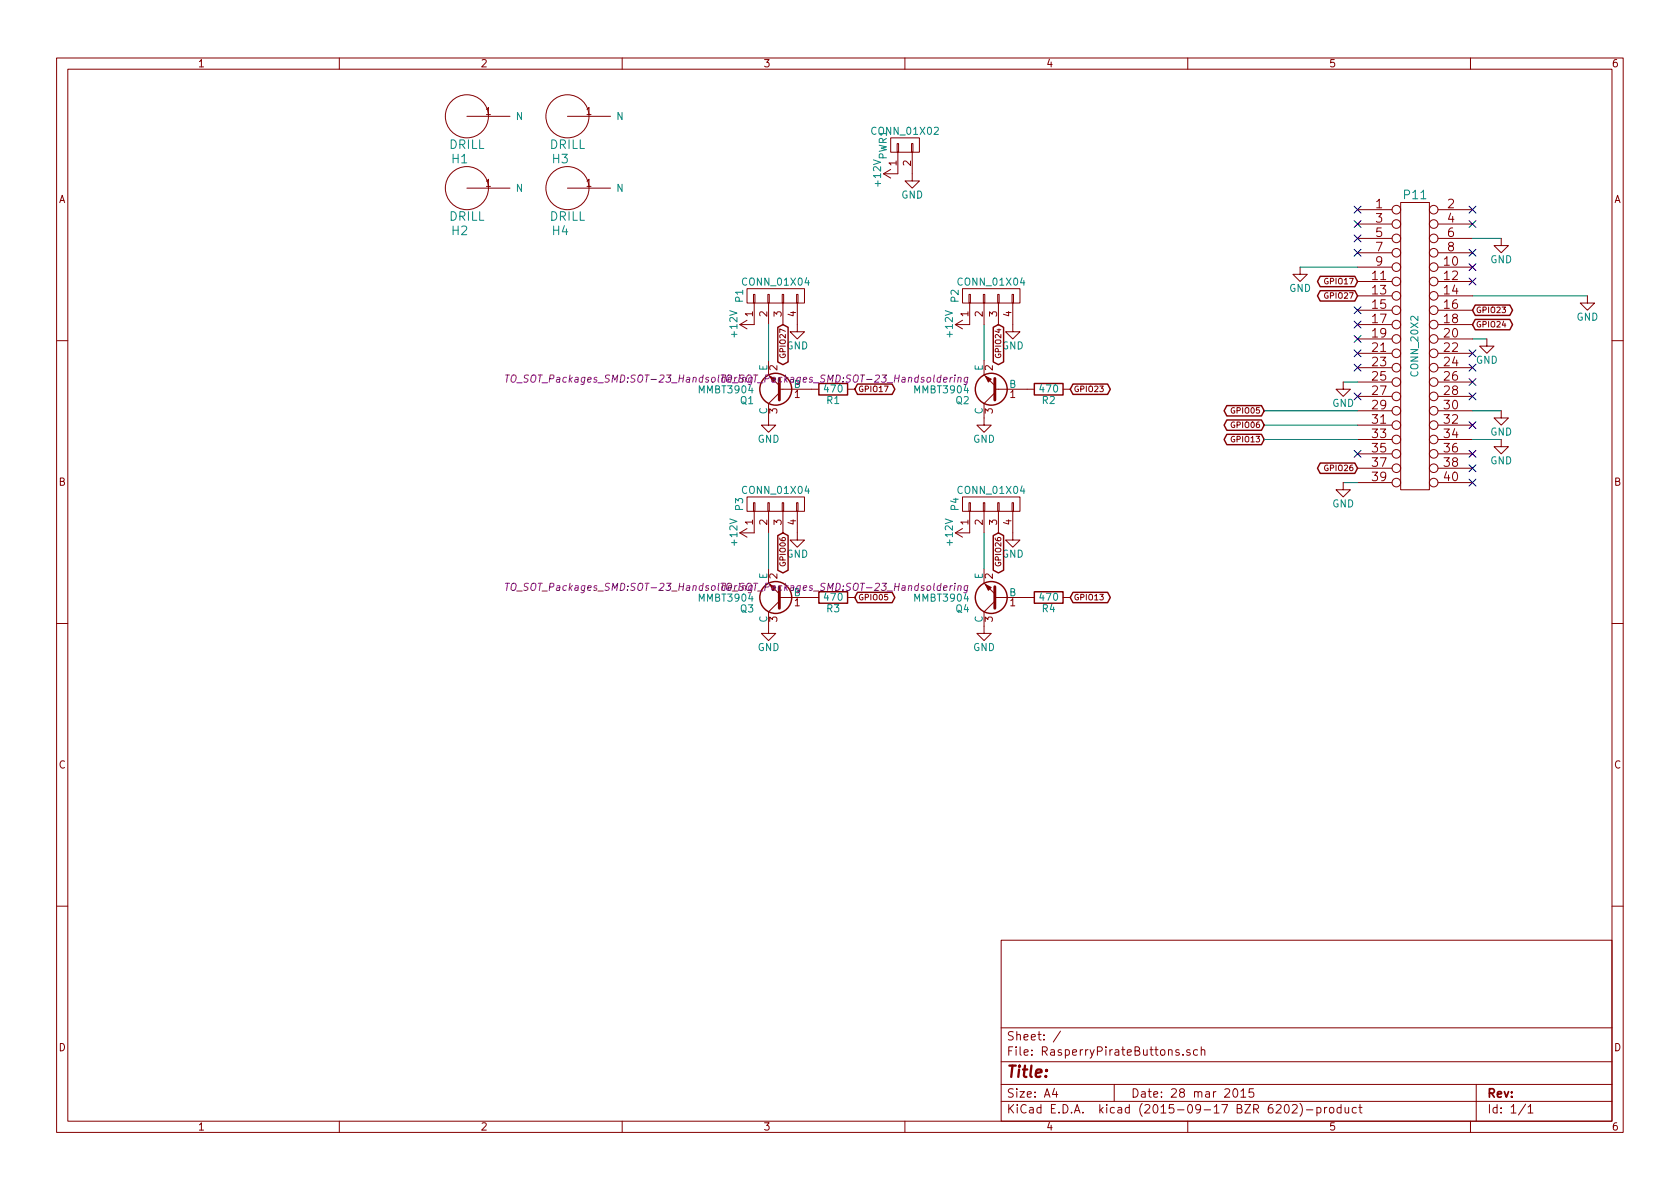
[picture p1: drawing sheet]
EESchema Schematic File Version 2
LIBS:hat-design-rescue
LIBS:74xgxx
LIBS:74xx
LIBS:ac-dc
LIBS:actel
LIBS:adc-dac
LIBS:Altera
LIBS:analog_devices
LIBS:analog_switches
LIBS:atmel
LIBS:audio
LIBS:brooktre
LIBS:cmos_ieee
LIBS:cmos4000
LIBS:conn
LIBS:contrib
LIBS:cypress
LIBS:dc-dc
LIBS:device
LIBS:digital-audio
LIBS:diode
LIBS:display
LIBS:dsp
LIBS:elec-unifil
LIBS:ESD_Protection
LIBS:ftdi
LIBS:gennum
LIBS:graphic
LIBS:hc11
LIBS:intel
LIBS:interface
LIBS:ir
LIBS:Lattice
LIBS:linear
LIBS:logo
LIBS:maxim
LIBS:memory
LIBS:microchip_dspic33dsc
LIBS:microchip_pic10mcu
LIBS:microchip_pic12mcu
LIBS:microchip_pic16mcu
LIBS:microchip_pic18mcu
LIBS:microchip_pic32mcu
LIBS:microchip
LIBS:microcontrollers
LIBS:motor_drivers
LIBS:motorola
LIBS:msp430
LIBS:nordicsemi
LIBS:nxp_armmcu
LIBS:onsemi
LIBS:opto
LIBS:Oscillators
LIBS:philips
LIBS:Power_Management
LIBS:power
LIBS:powerint
LIBS:pspice
LIBS:references
LIBS:regul
LIBS:relays
LIBS:rfcom
LIBS:sensors
LIBS:silabs
LIBS:siliconi
LIBS:stm8
LIBS:stm32
LIBS:supertex
LIBS:switches
LIBS:texas
LIBS:transf
LIBS:transistors
LIBS:ttl_ieee
LIBS:valves
LIBS:video
LIBS:Xicor
LIBS:xilinx
LIBS:Zilog
LIBS:hat-design-cache
EELAYER 25 0
EELAYER END
$Descr A4 11693 8268
encoding utf-8
Sheet 1 1
Title ""
Date "28 mar 2015"
Rev ""
Comp ""
Comment1 ""
Comment2 ""
Comment3 ""
Comment4 ""
$EndDescr
Wire Wire Line
	10250 2050 11050 2050
Wire Wire Line
	10250 2350 10350 2350
$Comp
L CONN_20X2 P11
U 1 1
P 9850 2400
F 0 "P11" H 9850 3450 60  0000 C CNN
F 1 "CONN_20X2" V 9850 2400 50  0000 C CNN
F 2 "Socket_Strips:Socket_Strip_Straight_2x20" H 9850 2400 60  0001 C CNN
F 3 "" H 9850 2400 60  0000 C CNN
	1    9850 2400
	1    0    0    -1  
$EndComp
Wire Wire Line
	9450 2650 9350 2650
Wire Wire Line
	9350 3350 9450 3350
Wire Wire Line
	10450 3050 10250 3050
Wire Wire Line
	10450 2850 10250 2850
$Comp
L DRILL H1
U 1 1
P 3250 800
F 0 "H1" H 3200 500 60  0000 C CNN
F 1 "DRILL" H 3250 600 60  0000 C CNN
F 2 "Mounting_Holes:MountingHole_2-7mm" H 3250 800 60  0001 C CNN
F 3 "" H 3250 800 60  0000 C CNN
	1    3250 800 
	1    0    0    -1  
$EndComp
$Comp
L DRILL H2
U 1 1
P 3250 1300
F 0 "H2" H 3200 1000 60  0000 C CNN
F 1 "DRILL" H 3250 1100 60  0000 C CNN
F 2 "Mounting_Holes:MountingHole_2-7mm" H 3250 1300 60  0001 C CNN
F 3 "" H 3250 1300 60  0000 C CNN
	1    3250 1300
	1    0    0    -1  
$EndComp
$Comp
L DRILL H3
U 1 1
P 3950 800
F 0 "H3" H 3900 500 60  0000 C CNN
F 1 "DRILL" H 3950 600 60  0000 C CNN
F 2 "Mounting_Holes:MountingHole_2-7mm" H 3950 800 60  0001 C CNN
F 3 "" H 3950 800 60  0000 C CNN
	1    3950 800 
	1    0    0    -1  
$EndComp
$Comp
L DRILL H4
U 1 1
P 3950 1300
F 0 "H4" H 3900 1000 60  0000 C CNN
F 1 "DRILL" H 3950 1100 60  0000 C CNN
F 2 "Mounting_Holes:MountingHole_2-7mm" H 3950 1300 60  0001 C CNN
F 3 "" H 3950 1300 60  0000 C CNN
	1    3950 1300
	1    0    0    -1  
$EndComp
Wire Wire Line
	10250 1650 10450 1650
$Comp
L GND #PWR01
U 1 1
P 10450 1650
F 0 "#PWR01" H 10450 1400 50  0001 C CNN
F 1 "GND" H 10450 1500 50  0000 C CNN
F 2 "" H 10450 1650 60  0000 C CNN
F 3 "" H 10450 1650 60  0000 C CNN
	1    10450 1650
	1    0    0    -1  
$EndComp
$Comp
L GND #PWR02
U 1 1
P 9050 1850
F 0 "#PWR02" H 9050 1600 50  0001 C CNN
F 1 "GND" H 9050 1700 50  0000 C CNN
F 2 "" H 9050 1850 60  0000 C CNN
F 3 "" H 9050 1850 60  0000 C CNN
	1    9050 1850
	1    0    0    -1  
$EndComp
$Comp
L GND #PWR03
U 1 1
P 10350 2350
F 0 "#PWR03" H 10350 2100 50  0001 C CNN
F 1 "GND" H 10350 2200 50  0000 C CNN
F 2 "" H 10350 2350 60  0000 C CNN
F 3 "" H 10350 2350 60  0000 C CNN
	1    10350 2350
	1    0    0    -1  
$EndComp
$Comp
L GND #PWR04
U 1 1
P 9350 2650
F 0 "#PWR04" H 9350 2400 50  0001 C CNN
F 1 "GND" H 9350 2500 50  0000 C CNN
F 2 "" H 9350 2650 60  0000 C CNN
F 3 "" H 9350 2650 60  0000 C CNN
	1    9350 2650
	1    0    0    -1  
$EndComp
$Comp
L GND #PWR05
U 1 1
P 9350 3350
F 0 "#PWR05" H 9350 3100 50  0001 C CNN
F 1 "GND" H 9350 3200 50  0000 C CNN
F 2 "" H 9350 3350 60  0000 C CNN
F 3 "" H 9350 3350 60  0000 C CNN
	1    9350 3350
	1    0    0    -1  
$EndComp
$Comp
L GND #PWR06
U 1 1
P 10450 2850
F 0 "#PWR06" H 10450 2600 50  0001 C CNN
F 1 "GND" H 10450 2700 50  0000 C CNN
F 2 "" H 10450 2850 60  0000 C CNN
F 3 "" H 10450 2850 60  0000 C CNN
	1    10450 2850
	1    0    0    -1  
$EndComp
$Comp
L GND #PWR07
U 1 1
P 10450 3050
F 0 "#PWR07" H 10450 2800 50  0001 C CNN
F 1 "GND" H 10450 2900 50  0000 C CNN
F 2 "" H 10450 3050 60  0000 C CNN
F 3 "" H 10450 3050 60  0000 C CNN
	1    10450 3050
	1    0    0    -1  
$EndComp
$Comp
L GND #PWR08
U 1 1
P 11050 2050
F 0 "#PWR08" H 11050 1800 50  0001 C CNN
F 1 "GND" H 11050 1900 50  0000 C CNN
F 2 "" H 11050 2050 60  0000 C CNN
F 3 "" H 11050 2050 60  0000 C CNN
	1    11050 2050
	1    0    0    -1  
$EndComp
Text GLabel 8800 2850 0    39   BiDi ~ 0
GPIO05
Text GLabel 8800 2950 0    39   BiDi ~ 0
GPIO06
Text GLabel 8800 3050 0    39   BiDi ~ 0
GPIO13
Wire Wire Line
	8800 2850 9450 2850
Wire Wire Line
	8800 2950 9450 2950
Wire Wire Line
	8800 3050 9450 3050
Wire Wire Line
	9050 1850 9450 1850
NoConn ~ 9450 2750
NoConn ~ 9450 2550
NoConn ~ 9450 2450
NoConn ~ 9450 2350
NoConn ~ 9450 2150
NoConn ~ 9450 1750
NoConn ~ 9450 1650
NoConn ~ 9450 1550
NoConn ~ 10250 1450
NoConn ~ 10250 1550
NoConn ~ 10250 1750
NoConn ~ 10250 1850
NoConn ~ 10250 1950
NoConn ~ 10250 2450
NoConn ~ 10250 2550
NoConn ~ 10250 2650
NoConn ~ 10250 2750
$Comp
L R R1
U 1 1
P 5800 2700
F 0 "R1" V 5880 2700 50  0000 C CNN
F 1 "470" V 5800 2700 50  0000 C CNN
F 2 "Resistors_SMD:R_0603_HandSoldering" V 5730 2700 30  0001 C CNN
F 3 "" H 5800 2700 30  0000 C CNN
	1    5800 2700
	0    1    1    0   
$EndComp
$Comp
L MMBT3904 Q1
U 1 1
P 5450 2700
F 0 "Q1" H 5650 2775 50  0000 L CNN
F 1 "MMBT3904" H 5650 2700 50  0000 L CNN
F 2 "TO_SOT_Packages_SMD:SOT-23_Handsoldering" H 5650 2625 50  0000 L CIN
F 3 "" H 5450 2700 50  0000 L CNN
	1    5450 2700
	-1   0    0    1   
$EndComp
$Comp
L GND #PWR09
U 1 1
P 5350 2900
F 0 "#PWR09" H 5350 2650 50  0001 C CNN
F 1 "GND" H 5350 2750 50  0000 C CNN
F 2 "" H 5350 2900 60  0000 C CNN
F 3 "" H 5350 2900 60  0000 C CNN
	1    5350 2900
	1    0    0    -1  
$EndComp
Text GLabel 5950 2700 2    39   BiDi ~ 0
GPIO17
$Comp
L CONN_01X04 P1
U 1 1
P 5400 2050
F 0 "P1" H 5400 2300 50  0000 C CNN
F 1 "CONN_01X04" V 5500 2050 50  0000 C CNN
F 2 "Pin_Headers:Pin_Header_Straight_1x04" H 5400 2050 60  0001 C CNN
F 3 "" H 5400 2050 60  0000 C CNN
	1    5400 2050
	0    -1   -1   0   
$EndComp
$Comp
L GND #PWR010
U 1 1
P 5550 2250
F 0 "#PWR010" H 5550 2000 50  0001 C CNN
F 1 "GND" H 5550 2100 50  0000 C CNN
F 2 "" H 5550 2250 60  0000 C CNN
F 3 "" H 5550 2250 60  0000 C CNN
	1    5550 2250
	1    0    0    -1  
$EndComp
Text GLabel 5450 2250 3    39   BiDi ~ 0
GPIO27
Wire Wire Line
	5350 2250 5350 2500
$Comp
L +12V #PWR011
U 1 1
P 5250 2250
F 0 "#PWR011" H 5250 2100 50  0001 C CNN
F 1 "+12V" H 5250 2390 50  0000 C CNN
F 2 "" H 5250 2250 60  0000 C CNN
F 3 "" H 5250 2250 60  0000 C CNN
	1    5250 2250
	0    -1   -1   0   
$EndComp
$Comp
L R R2
U 1 1
P 7300 2700
F 0 "R2" V 7380 2700 50  0000 C CNN
F 1 "470" V 7300 2700 50  0000 C CNN
F 2 "Resistors_SMD:R_0603_HandSoldering" V 7230 2700 30  0001 C CNN
F 3 "" H 7300 2700 30  0000 C CNN
	1    7300 2700
	0    1    1    0   
$EndComp
$Comp
L MMBT3904 Q2
U 1 1
P 6950 2700
F 0 "Q2" H 7150 2775 50  0000 L CNN
F 1 "MMBT3904" H 7150 2700 50  0000 L CNN
F 2 "TO_SOT_Packages_SMD:SOT-23_Handsoldering" H 7150 2625 50  0000 L CIN
F 3 "" H 6950 2700 50  0000 L CNN
	1    6950 2700
	-1   0    0    1   
$EndComp
$Comp
L GND #PWR012
U 1 1
P 6850 2900
F 0 "#PWR012" H 6850 2650 50  0001 C CNN
F 1 "GND" H 6850 2750 50  0000 C CNN
F 2 "" H 6850 2900 60  0000 C CNN
F 3 "" H 6850 2900 60  0000 C CNN
	1    6850 2900
	1    0    0    -1  
$EndComp
Text GLabel 7450 2700 2    39   BiDi ~ 0
GPIO23
$Comp
L CONN_01X04 P2
U 1 1
P 6900 2050
F 0 "P2" H 6900 2300 50  0000 C CNN
F 1 "CONN_01X04" V 7000 2050 50  0000 C CNN
F 2 "Pin_Headers:Pin_Header_Straight_1x04" H 6900 2050 60  0001 C CNN
F 3 "" H 6900 2050 60  0000 C CNN
	1    6900 2050
	0    -1   -1   0   
$EndComp
$Comp
L GND #PWR013
U 1 1
P 7050 2250
F 0 "#PWR013" H 7050 2000 50  0001 C CNN
F 1 "GND" H 7050 2100 50  0000 C CNN
F 2 "" H 7050 2250 60  0000 C CNN
F 3 "" H 7050 2250 60  0000 C CNN
	1    7050 2250
	1    0    0    -1  
$EndComp
Text GLabel 6950 2250 3    39   BiDi ~ 0
GPIO24
Wire Wire Line
	6850 2250 6850 2500
$Comp
L +12V #PWR014
U 1 1
P 6750 2250
F 0 "#PWR014" H 6750 2100 50  0001 C CNN
F 1 "+12V" H 6750 2390 50  0000 C CNN
F 2 "" H 6750 2250 60  0000 C CNN
F 3 "" H 6750 2250 60  0000 C CNN
	1    6750 2250
	0    -1   -1   0   
$EndComp
$Comp
L R R3
U 1 1
P 5800 4150
F 0 "R3" V 5880 4150 50  0000 C CNN
F 1 "470" V 5800 4150 50  0000 C CNN
F 2 "Resistors_SMD:R_0603_HandSoldering" V 5730 4150 30  0001 C CNN
F 3 "" H 5800 4150 30  0000 C CNN
	1    5800 4150
	0    1    1    0   
$EndComp
$Comp
L MMBT3904 Q3
U 1 1
P 5450 4150
F 0 "Q3" H 5650 4225 50  0000 L CNN
F 1 "MMBT3904" H 5650 4150 50  0000 L CNN
F 2 "TO_SOT_Packages_SMD:SOT-23_Handsoldering" H 5650 4075 50  0000 L CIN
F 3 "" H 5450 4150 50  0000 L CNN
	1    5450 4150
	-1   0    0    1   
$EndComp
$Comp
L GND #PWR015
U 1 1
P 5350 4350
F 0 "#PWR015" H 5350 4100 50  0001 C CNN
F 1 "GND" H 5350 4200 50  0000 C CNN
F 2 "" H 5350 4350 60  0000 C CNN
F 3 "" H 5350 4350 60  0000 C CNN
	1    5350 4350
	1    0    0    -1  
$EndComp
Text GLabel 5950 4150 2    39   BiDi ~ 0
GPIO05
$Comp
L CONN_01X04 P3
U 1 1
P 5400 3500
F 0 "P3" H 5400 3750 50  0000 C CNN
F 1 "CONN_01X04" V 5500 3500 50  0000 C CNN
F 2 "Pin_Headers:Pin_Header_Straight_1x04" H 5400 3500 60  0001 C CNN
F 3 "" H 5400 3500 60  0000 C CNN
	1    5400 3500
	0    -1   -1   0   
$EndComp
$Comp
L GND #PWR016
U 1 1
P 5550 3700
F 0 "#PWR016" H 5550 3450 50  0001 C CNN
F 1 "GND" H 5550 3550 50  0000 C CNN
F 2 "" H 5550 3700 60  0000 C CNN
F 3 "" H 5550 3700 60  0000 C CNN
	1    5550 3700
	1    0    0    -1  
$EndComp
Text GLabel 5450 3700 3    39   BiDi ~ 0
GPIO06
Wire Wire Line
	5350 3700 5350 3950
$Comp
L +12V #PWR017
U 1 1
P 5250 3700
F 0 "#PWR017" H 5250 3550 50  0001 C CNN
F 1 "+12V" H 5250 3840 50  0000 C CNN
F 2 "" H 5250 3700 60  0000 C CNN
F 3 "" H 5250 3700 60  0000 C CNN
	1    5250 3700
	0    -1   -1   0   
$EndComp
$Comp
L R R4
U 1 1
P 7300 4150
F 0 "R4" V 7380 4150 50  0000 C CNN
F 1 "470" V 7300 4150 50  0000 C CNN
F 2 "Resistors_SMD:R_0603_HandSoldering" V 7230 4150 30  0001 C CNN
F 3 "" H 7300 4150 30  0000 C CNN
	1    7300 4150
	0    1    1    0   
$EndComp
$Comp
L MMBT3904 Q4
U 1 1
P 6950 4150
F 0 "Q4" H 7150 4225 50  0000 L CNN
F 1 "MMBT3904" H 7150 4150 50  0000 L CNN
F 2 "TO_SOT_Packages_SMD:SOT-23_Handsoldering" H 7150 4075 50  0000 L CIN
F 3 "" H 6950 4150 50  0000 L CNN
	1    6950 4150
	-1   0    0    1   
$EndComp
$Comp
L GND #PWR018
U 1 1
P 6850 4350
F 0 "#PWR018" H 6850 4100 50  0001 C CNN
F 1 "GND" H 6850 4200 50  0000 C CNN
F 2 "" H 6850 4350 60  0000 C CNN
F 3 "" H 6850 4350 60  0000 C CNN
	1    6850 4350
	1    0    0    -1  
$EndComp
Text GLabel 7450 4150 2    39   BiDi ~ 0
GPIO13
$Comp
L CONN_01X04 P4
U 1 1
P 6900 3500
F 0 "P4" H 6900 3750 50  0000 C CNN
F 1 "CONN_01X04" V 7000 3500 50  0000 C CNN
F 2 "Pin_Headers:Pin_Header_Straight_1x04" H 6900 3500 60  0001 C CNN
F 3 "" H 6900 3500 60  0000 C CNN
	1    6900 3500
	0    -1   -1   0   
$EndComp
$Comp
L GND #PWR019
U 1 1
P 7050 3700
F 0 "#PWR019" H 7050 3450 50  0001 C CNN
F 1 "GND" H 7050 3550 50  0000 C CNN
F 2 "" H 7050 3700 60  0000 C CNN
F 3 "" H 7050 3700 60  0000 C CNN
	1    7050 3700
	1    0    0    -1  
$EndComp
Text GLabel 6950 3700 3    39   BiDi ~ 0
GPIO26
Wire Wire Line
	6850 3700 6850 3950
$Comp
L +12V #PWR020
U 1 1
P 6750 3700
F 0 "#PWR020" H 6750 3550 50  0001 C CNN
F 1 "+12V" H 6750 3840 50  0000 C CNN
F 2 "" H 6750 3700 60  0000 C CNN
F 3 "" H 6750 3700 60  0000 C CNN
	1    6750 3700
	0    -1   -1   0   
$EndComp
$Comp
L CONN_01X02 PWR1
U 1 1
P 6300 1000
F 0 "PWR1" H 6300 1150 50  0000 C CNN
F 1 "CONN_01X02" V 6400 1000 50  0000 C CNN
F 2 "Pin_Headers:Pin_Header_Straight_1x02" H 6300 1000 60  0001 C CNN
F 3 "" H 6300 1000 60  0000 C CNN
	1    6300 1000
	0    -1   -1   0   
$EndComp
$Comp
L +12V #PWR021
U 1 1
P 6250 1200
F 0 "#PWR021" H 6250 1050 50  0001 C CNN
F 1 "+12V" H 6250 1340 50  0000 C CNN
F 2 "" H 6250 1200 60  0000 C CNN
F 3 "" H 6250 1200 60  0000 C CNN
	1    6250 1200
	0    -1   -1   0   
$EndComp
$Comp
L GND #PWR022
U 1 1
P 6350 1200
F 0 "#PWR022" H 6350 950 50  0001 C CNN
F 1 "GND" H 6350 1050 50  0000 C CNN
F 2 "" H 6350 1200 60  0000 C CNN
F 3 "" H 6350 1200 60  0000 C CNN
	1    6350 1200
	1    0    0    -1  
$EndComp
NoConn ~ 9450 1450
NoConn ~ 9450 2250
Text GLabel 9450 1950 0    39   BiDi ~ 0
GPIO17
Text GLabel 9450 2050 0    39   BiDi ~ 0
GPIO27
Text GLabel 10250 2150 2    39   BiDi ~ 0
GPIO23
Text GLabel 10250 2250 2    39   BiDi ~ 0
GPIO24
Text GLabel 9450 3250 0    39   BiDi ~ 0
GPIO26
NoConn ~ 10250 2950
NoConn ~ 10250 3150
NoConn ~ 10250 3250
NoConn ~ 10250 3350
NoConn ~ 9450 3150
$EndSCHEMATC
